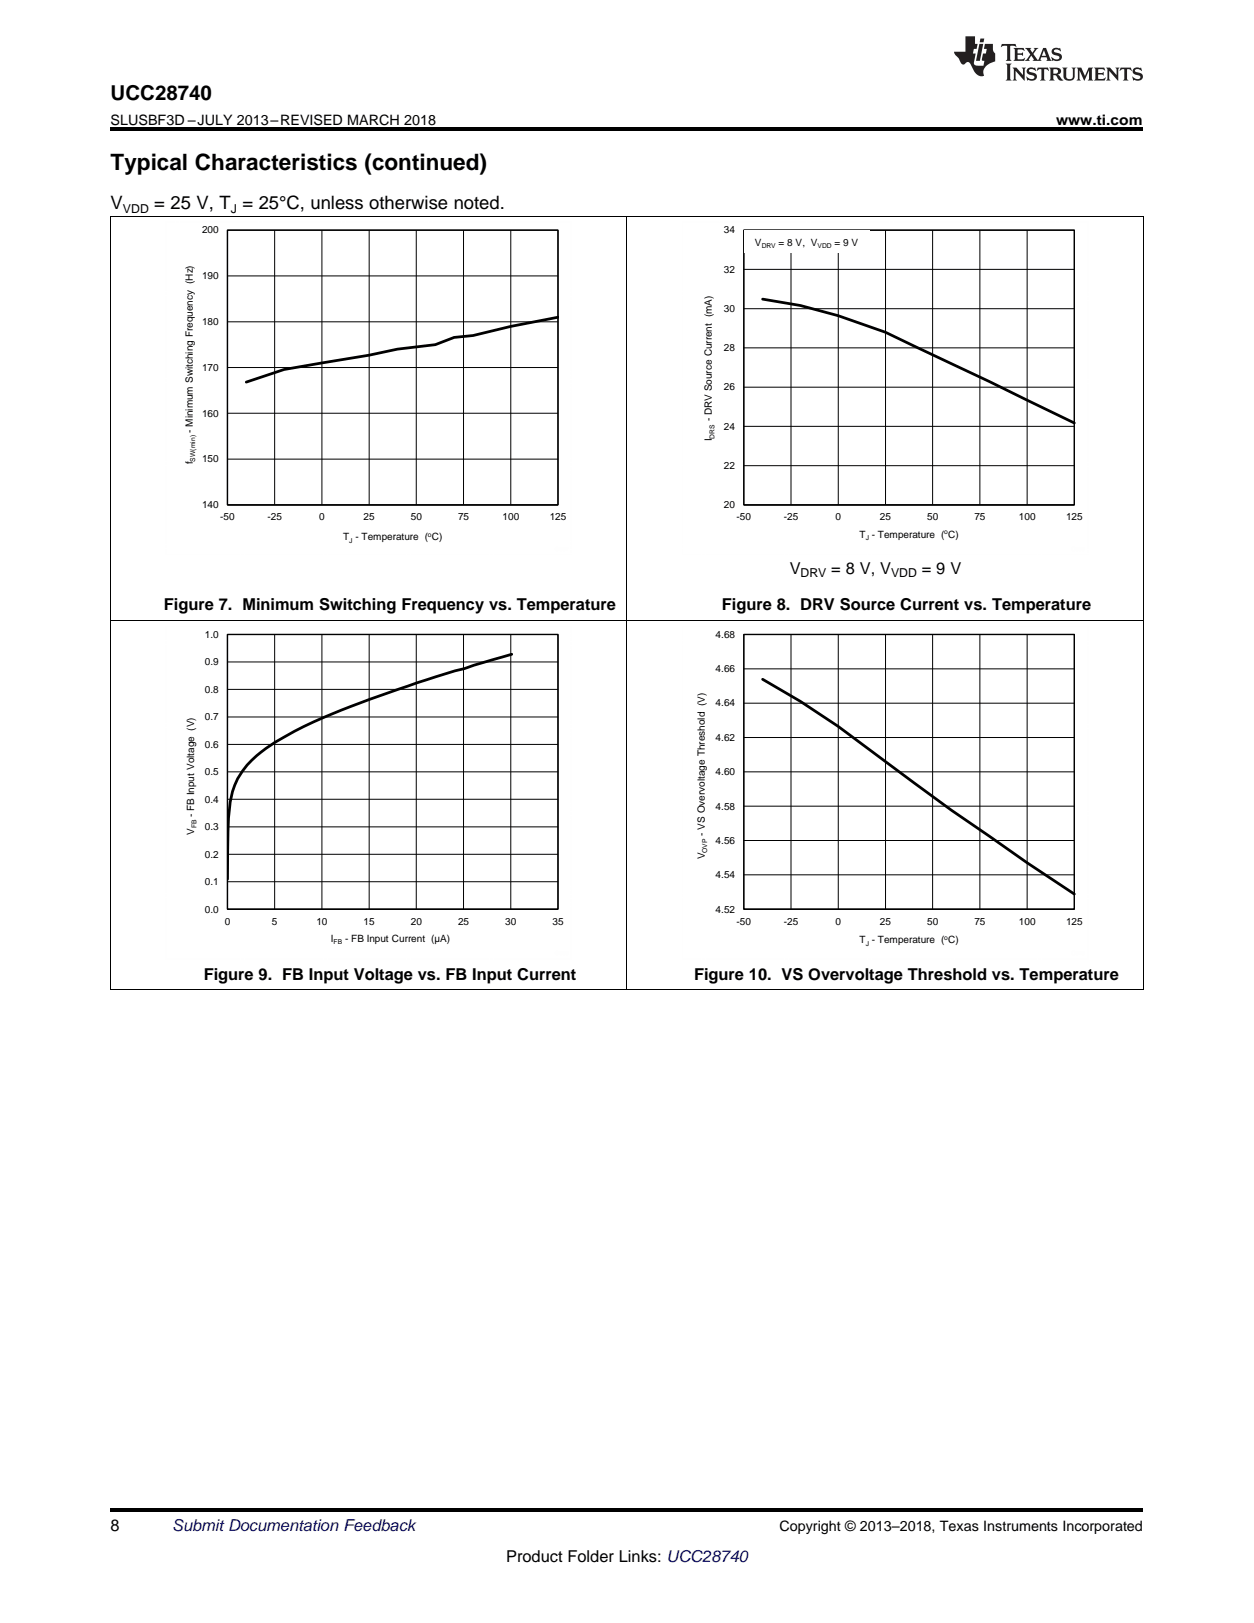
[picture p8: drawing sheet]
<svg xmlns="http://www.w3.org/2000/svg" width="216mm" height="279mm" viewBox="0 0 216 279" stroke-linecap="round" stroke-linejoin="round" font-family="sans-serif">
<path d="M19 259.7h177.8v.5h-177.8z" fill="#000"/>
<g fill="none" stroke="#000" stroke-width=".17">
<path d="M19.1 37.3v133.1M47.3 39.6v47.3M55.4 39.6v47.3M63.6 39.6v47.3M71.7 39.6v47.3M79.8 39.6v47.3M87.9 39.6v47.3M107.9 37.3v133.1M136.2 39.6v47.3M144.3 39.6v47.3M152.5 39.6v47.3M160.6 39.6v47.3"/>
<path d="M168.7 39.6v47.3M176.8 39.6v47.3M196.8 37.3v133.1M39.2 55.4h56.9M39.2 47.5h56.9M128 59.9h57M128 53.1h57M128 46.4h57M39.2 79h56.9M39.2 71.1h56.9M39.2 63.3h56.9M128 73.4h57"/>
<path d="M128 66.7h57M39.2 86.9v-47.3h56.9v47.3M128 86.9v-47.3h57v47.3M128 80.2h57M19 106.8h177.8M39.2 118.7h56.9M39.2 114h56.9M47.3 109.2v47.3M55.4 109.2v47.3M63.6 109.2v47.3M71.7 109.2v47.3M79.8 109.2v47.3"/>
<path d="M87.9 109.2v47.3M128 115.1h57M136.2 109.2v47.3M144.3 109.2v47.3M152.5 109.2v47.3M160.6 109.2v47.3M168.7 109.2v47.3M176.8 109.2v47.3M39.2 137.6h56.9M39.2 132.9h56.9M39.2 128.2h56.9M39.2 123.4h56.9"/>
<path d="M128 132.9h57M128 138.8h57M128 127h57M128 121.1h57M39.2 151.8h56.9M39.2 147.1h56.9M39.2 142.3h56.9M39.2 156.5v-47.3h56.9v47.3M128 156.5v-47.3h57v47.3M128 150.6h57M128 144.7h57M19 170.3h177.8"/>
</g>
<path d="M39.2 39.6h56.9v47.3h-56.9zM128.1 39.6h56.9v47.3h-56.9zM39.2 86.9h56.9M128.1 86.9h56.9M39.2 109.2h56.9v47.3h-56.9zM128.1 109.2h56.9v47.3h-56.9zM39.2 156.5h56.9M128.1 156.5h56.9" fill="none" stroke="#000" stroke-width=".24"/>
<path d="M96.1 54.6l-8.1 1.6-6.5 1.6-3.3 .3-3.3 1.2-6.5 .8-4.9 1-14.6 2.5-6.5 2.2M131.3 51.5l6.5 1.1 6.5 1.7 8.1 2.9 18 8.5 14.6 7.1M88.1 112.6l-6.5 1.9-1.6 .6a204 204 0 0 0-27.7 10 32.2 32.2 0 0 0-9.7 6.6 13.6 13.6 0 0 0-3.3 9.1l-.1 10.5M131.3 116.9l6.5 3.8 6.5 4.3a814.6 814.6 0 0 0 32.6 23.5l8.1 5.4" fill="none" stroke="#000" stroke-width=".48"/>
<path d="M28.6 38.2h69.8v57.3h-69.8zM117.5 38.2h69.8v57.3h-69.8zM28.6 107.8h69.8v57.3h-69.8zM117.5 107.8h69.8v57.3h-69.8z" fill="none" stroke="#fefefe" stroke-width=".17" stroke-dasharray=".5 .2" stroke-linecap="butt"/>
<path d="M128.2 39.8h21.5v3.8h-21.5z" fill-rule="evenodd" fill="#fff"/>
<path d="M19 37.2h177.8" fill="none" stroke="#000" stroke-width=".17"/>
<path d="M19 22h177.8v.5h-177.8z" fill="#000"/>
<g fill="#231f20">
<path d="M172.5 7.6l-.1 .5a.77 .77 0 0 1 1-.1v2.1l-.2 .4h.9l-.2-.4 .1-2.2a.99 .99 0 0 1 1 .2l-.2-.5zM174.5 8.3l.2 .3v1.5l-.2 .4h1.8l.2-.6a1.12 1.12 0 0 1-1.3 .3v-.8h.6l.3 .2v-.6l-.3 .2h-.6v-.5l.2-.2a.96 .96 0 0 1 1 .3l-.2-.5zM176.5 8.3l.9 1.1-.9 1.1h.8l-.2-.2 .4-.7 .5 .7-.2 .2h1.5l-.2-.2 .2-.4h.9l.1 .4-.2 .2h1l-.3-.3-.7-1.9h-.5l-.9 2-.8-1 .9-1h-.8l.1 .1v.2l-.4 .5-.3-.6 .1-.2zM179.7 8.6l.4 1h-.7zM181.3 8.4a.63 .63 0 0 0-.2 .7 .63 .63 0 0 0 .6 .4l.6 .2 .1 .2a.75 .75 0 0 1-.7 .4 .75 .75 0 0 1-.6-.5l.1 .7 .2-.1a.89 .89 0 0 0 1 0 .89 .89 0 0 0 .4-.9 1.4 1.4 0 0 0-1.2-.5l-.1-.4a1.04 1.04 0 0 1 1.2 .2l-.2-.5-.2 .1-.4-.2zM173.2 10.9l.2 .4v2.2l-.2 .4h1l-.3-.4v-2.2l.3-.4zM174.3 11.6l.3 .4v1.5l-.3 .4h.8l-.2-.4v-1.3l1.5 1.7v-1.9l.2-.4h-.7l.2 .4v.9l-1.1-1.3zM177 11.8a.62 .62 0 0 0-.2 .7 .62 .62 0 0 0 .6 .4l.6 .1 .1 .3a.76 .76 0 0 1-.7 .3 .76 .76 0 0 1-.7-.4l.2 .7 .2-.1a.89 .89 0 0 0 .9 0 .89 .89 0 0 0 .5-.9 1.4 1.4 0 0 0-1.2-.5l-.1-.4a1.04 1.04 0 0 1 1.2 .2l-.2-.6-.2 .1-.5-.1zM178.7 11.6l-.2 .6a.61 .61 0 0 1 .8-.3v1.6l-.2 .4h.9l-.2-.4v-1.6a.63 .63 0 0 1 .7 .3l-.1-.6zM180.6 11.6l.3 .4v1.5l-.3 .4h1l-.2-.2-.1-.8h.3a.93 .93 0 0 1 .6 .8 .61 .61 0 0 0 .9 .1l-.3-.1-.4-.7-.3-.2a.58 .58 0 0 0 .6-.5 .58 .58 0 0 0-.5-.6zM181.4 11.9h.1a.45 .45 0 0 1 .5 .1 .45 .45 0 0 1 .1 .5l-.1 .1-.7 .1zM182.9 11.6l.2 .2a2.17 2.17 0 0 0 .3 1.9 .99 .99 0 0 0 1.6-.6v-1.1l.2-.4h-.7l.2 .2a1.92 1.92 0 0 1-.2 1.8 .6 .6 0 0 1-.9-.5v-1.1l.2-.4zM185.4 11.6l.2 .4v1.5l-.2 .4h.7l-.2-.4v-1.4l.8 1.8 .8-1.8v1.4l-.2 .4h.9l-.2-.4v-1.5l.2-.4h-.8l-.6 1.5-.6-1.5zM188.4 11.6l.2 .4v1.5l-.2 .4h1.8l.1-.6a1.12 1.12 0 0 1-1.2 .3v-.8h.5l.4 .2v-.6l-.4 .2h-.5v-.6l.2-.1a.96 .96 0 0 1 .9 .3l-.1-.6zM190.5 11.6l.2 .4v1.5l-.2 .4h.7l-.2-.4v-1.3l1.5 1.7v-1.9l.2-.4h-.7l.2 .4v.9l-1.1-1.3zM192.9 11.6l-.1 .6a.61 .61 0 0 1 .7-.3l.1 1.6-.3 .4h1l-.3-.4 .1-1.6a.63 .63 0 0 1 .7 .3l-.1-.6zM195.2 11.8a.62 .62 0 0 0-.2 .7 .62 .62 0 0 0 .6 .4l.6 .1 .1 .3a.76 .76 0 0 1-.7 .3 .76 .76 0 0 1-.6-.4l.1 .7 .2-.1a.89 .89 0 0 0 1 0 .89 .89 0 0 0 .4-.9 1.4 1.4 0 0 0-1.2-.5l-.1-.4a1.04 1.04 0 0 1 1.2 .2l-.1-.6-.2 .1-.5-.1z"/>
<path d="M166.2 6.3v2.6h-1.9v.4l.8 .9a.91 .91 0 0 0 1 .8 .56 .56 0 0 1 .5-.3 .56 .56 0 0 1 .5 .3l.4 .8a1.66 1.66 0 0 0 1.9 1.3 1.68 1.68 0 0 1 1-2.2l.9-.3v-1.4a1.52 1.52 0 0 1-.4-1.6h-1.3l-.2 .8h.5l-.2 .8h-.5l-.1 1v.2l.4 .1-.2 .8a1.93 1.93 0 0 1-1.6-.3l.3-1.8h-.5l.2-.8h.4l.2-.8h-.4v-1.3zM168.6 7.6l-.6 2.9h.7l.6-2.9zM168.8 6.6l-.1 .7h.6l.2-.7z"/>
</g>
<text font-size="3.9" x="19" y="29.3">Typical Characteristics (continued)</text>
<text font-size="3.5" x="19" y="17.3">UCC28740</text>
<g font-size="3.2">
<text x="19" y="36">V</text>
<text x="26.6" y="36">= 25 V, T = 25°C, unless otherwise noted.</text>
</g>
<g font-size="2.8">
<text x="136" y="98.7">V</text>
<text x="143.1" y="98.7">= 8 V, V</text>
<text x="158.7" y="98.7">= 9 V</text>
<text x="28.2" y="105.1">Figure 7. Minimum Switching Frequency vs. Temperature</text>
<text x="124.3" y="105.1">Figure 8. DRV Source Current vs. Temperature</text>
<text x="35.1" y="168.6">Figure 9. FB Input Voltage vs. FB Input Current</text>
<text x="119.5" y="168.6">Figure 10. VS Overvoltage Threshold vs. Temperature</text>
<text x="19" y="263.6">8</text>
<text x="87.1" y="268.9">Product Folder Links: UCC28740</text>
</g>
<text font-size="2.8" fill="#0000c8" x="29.6" y="263.6">Submit Documentation Feedback</text>
<g font-size="2.5">
<text x="19" y="21.4">SLUSBF3D –JULY 2013–REVISED MARCH 2018</text>
<text x="181.8" y="21.4">www.ti.com</text>
<text x="134.2" y="263.6">Copyright © 2013–2018, Texas Instruments Incorporated</text>
</g>
<g font-size="2.1">
<text x="21.2" y="36.6">VDD</text>
<text x="39.7" y="36.6">J</text>
<text x="137.8" y="99.3">DRV</text>
<text x="153.4" y="99.3">VDD</text>
</g>
<g font-size="1.7">
<text x="34.8" y="40.2">200</text>
<text x="124.6" y="40.2">34</text>
<text x="124.6" y="46.9">32</text>
<text x="130" y="42.3">V</text>
<text x="134" y="42.3">= 8 V, V</text>
<text x="143.7" y="42.3">= 9 V</text>
<text x="34.8" y="48.1">190</text>
<text x="124.6" y="53.7">30</text>
<text x="34.8" y="56">180</text>
<text x="34.8" y="63.8">170</text>
<text x="124.6" y="60.5">28</text>
<text x="34.8" y="71.7">160</text>
<text x="124.6" y="67.2">26</text>
<text x="33.2" y="74.5" transform="rotate(-90 33.2 74.5)">- Minimum Switching Frequency (Hz)</text>
<text x="122.6" y="75.9" transform="rotate(-90 122.6 75.9)">I</text>
<text x="122.6" y="72.6" transform="rotate(-90 122.6 72.6)">- DRV Source Current (mA)</text>
<text x="124.6" y="74">24</text>
<text x="33.2" y="79.9" transform="rotate(-90 33.2 79.9)">f</text>
<text x="34.8" y="79.6">150</text>
<text x="124.6" y="80.7">22</text>
<text x="34.8" y="87.5">140</text>
<text x="37.9" y="89.6">-50</text>
<text x="46" y="89.6">-25</text>
<text x="55" y="89.6">0</text>
<text x="62.6" y="89.6">25</text>
<text x="70.7" y="89.6">50</text>
<text x="78.9" y="89.6">75</text>
<text x="86.5" y="89.6">100</text>
<text x="94.6" y="89.6">125</text>
<text x="124.6" y="87.5">20</text>
<text x="126.8" y="89.6">-50</text>
<text x="134.9" y="89.6">-25</text>
<text x="143.9" y="89.6">0</text>
<text x="151.5" y="89.6">25</text>
<text x="159.6" y="89.6">50</text>
<text x="167.8" y="89.6">75</text>
<text x="175.4" y="89.6">100</text>
<text x="183.5" y="89.6">125</text>
<text x="59.1" y="93">T - Temperature ( C)</text>
<text x="148" y="92.5">T - Temperature ( C)</text>
<text x="35.3" y="109.8">1.0</text>
<text x="123.2" y="109.8">4.68</text>
<text x="35.3" y="119.3">0.8</text>
<text x="35.3" y="114.5">0.9</text>
<text x="123.2" y="115.7">4.66</text>
<text x="35.3" y="124">0.7</text>
<text x="123.2" y="121.6">4.64</text>
<text x="35.3" y="128.7">0.6</text>
<text x="123.2" y="127.5">4.62</text>
<text x="35.3" y="133.4">0.5</text>
<text x="123.2" y="133.4">4.60</text>
<text x="33.4" y="143.8" transform="rotate(-90 33.4 143.8)">V</text>
<text x="33.4" y="140.7" transform="rotate(-90 33.4 140.7)">- FB Input Voltage (V)</text>
<text x="35.3" y="142.9">0.3</text>
<text x="35.3" y="138.2">0.4</text>
<text x="121.3" y="143.9" transform="rotate(-90 121.3 143.9)">- VS Overvoltage Threshold (V)</text>
<text x="123.2" y="139.4">4.58</text>
<text x="35.3" y="147.6">0.2</text>
<text x="121.3" y="147.9" transform="rotate(-90 121.3 147.9)">V</text>
<text x="123.2" y="145.3">4.56</text>
<text x="35.3" y="152.4">0.1</text>
<text x="123.2" y="151.2">4.54</text>
<text x="35.3" y="157.1">0.0</text>
<text x="38.7" y="159.2">0</text>
<text x="46.8" y="159.2">5</text>
<text x="54.5" y="159.2">10</text>
<text x="62.6" y="159.2">15</text>
<text x="70.7" y="159.2">20</text>
<text x="78.9" y="159.2">25</text>
<text x="87" y="159.2">30</text>
<text x="95.1" y="159.2">35</text>
<text x="123.2" y="157.1">4.52</text>
<text x="126.8" y="159.2">-50</text>
<text x="134.9" y="159.2">-25</text>
<text x="143.9" y="159.2">0</text>
<text x="151.5" y="159.2">25</text>
<text x="159.6" y="159.2">50</text>
<text x="167.8" y="159.2">75</text>
<text x="175.4" y="159.2">100</text>
<text x="183.5" y="159.2">125</text>
<text x="57" y="162.1">I</text>
<text x="59.4" y="162.1">- FB Input Current (µA)</text>
<text x="148" y="162.4">T - Temperature ( C)</text>
</g>
<g font-size="1.2">
<text x="131.1" y="42.7">DRV</text>
<text x="140.8" y="42.7">VDD</text>
<text x="123" y="75.5" transform="rotate(-90 123 75.5)">DRS</text>
<text x="33.6" y="79.5" transform="rotate(-90 33.6 79.5)">SW(min)</text>
<text x="60.1" y="93.5">J</text>
<text x="73.7" y="92.5">o</text>
<text x="149" y="93">J</text>
<text x="162.6" y="92">o</text>
<text x="33.8" y="142.6" transform="rotate(-90 33.8 142.6)">FB</text>
<text x="121.8" y="146.8" transform="rotate(-90 121.8 146.8)">OVP</text>
<text x="162.6" y="161.9">o</text>
<text x="57.4" y="162.6">FB</text>
<text x="149" y="162.8">J</text>
</g>
</svg>
